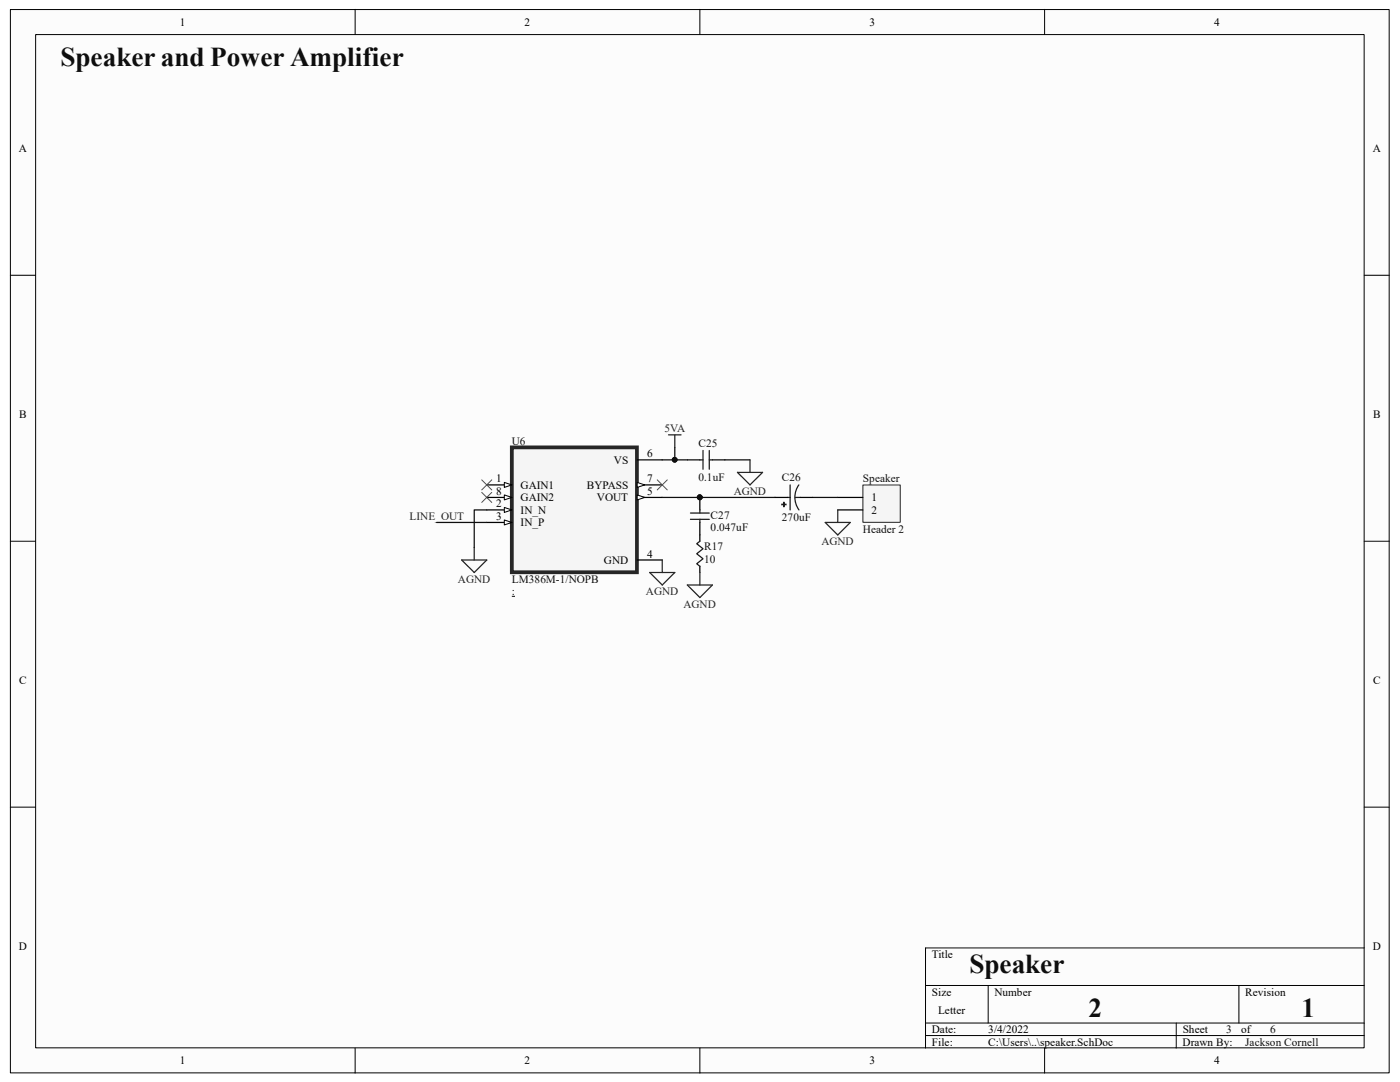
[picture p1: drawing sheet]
# Altium schematic sheet speaker.SchDoc
size Letter

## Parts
C25  value 0.1uF  [CAPC0805]  (hidden comment: Cap)
C26  270uF  [CAPPRD500W50D500H1100]
C27  value 0.047uF  [CAPC0805]  (hidden comment: Cap)
R17  value 10  [RES0805]  (hidden comment: Res)
Speaker  Header 2  [HDR1X2]
U6  LM386M-1/NOPB  [SOP65P490X110-8N]

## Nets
5VA: C25.2(B) U6.6(VS)
AGND: C25.1(A) R17.2(B) Speaker.2 U6.2(IN_N) U6.4(GND)
LINE_OUT: U6.3(IN_P)
NetC26_N: C26.N Speaker.1
NetC26_P: C26.P C27.1(A) U6.5(VOUT)
NetC27_2: C27.2(B) R17.1(A)

Not connected (* = marked no-connect by the designer): U6 1(GAIN1)* 7(BYPASS)* 8(GAIN2)*

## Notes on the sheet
- Speaker and Power Amplifier
- Speaker
- 2
- 3
- 6
- 1
- Jackson Cornell
